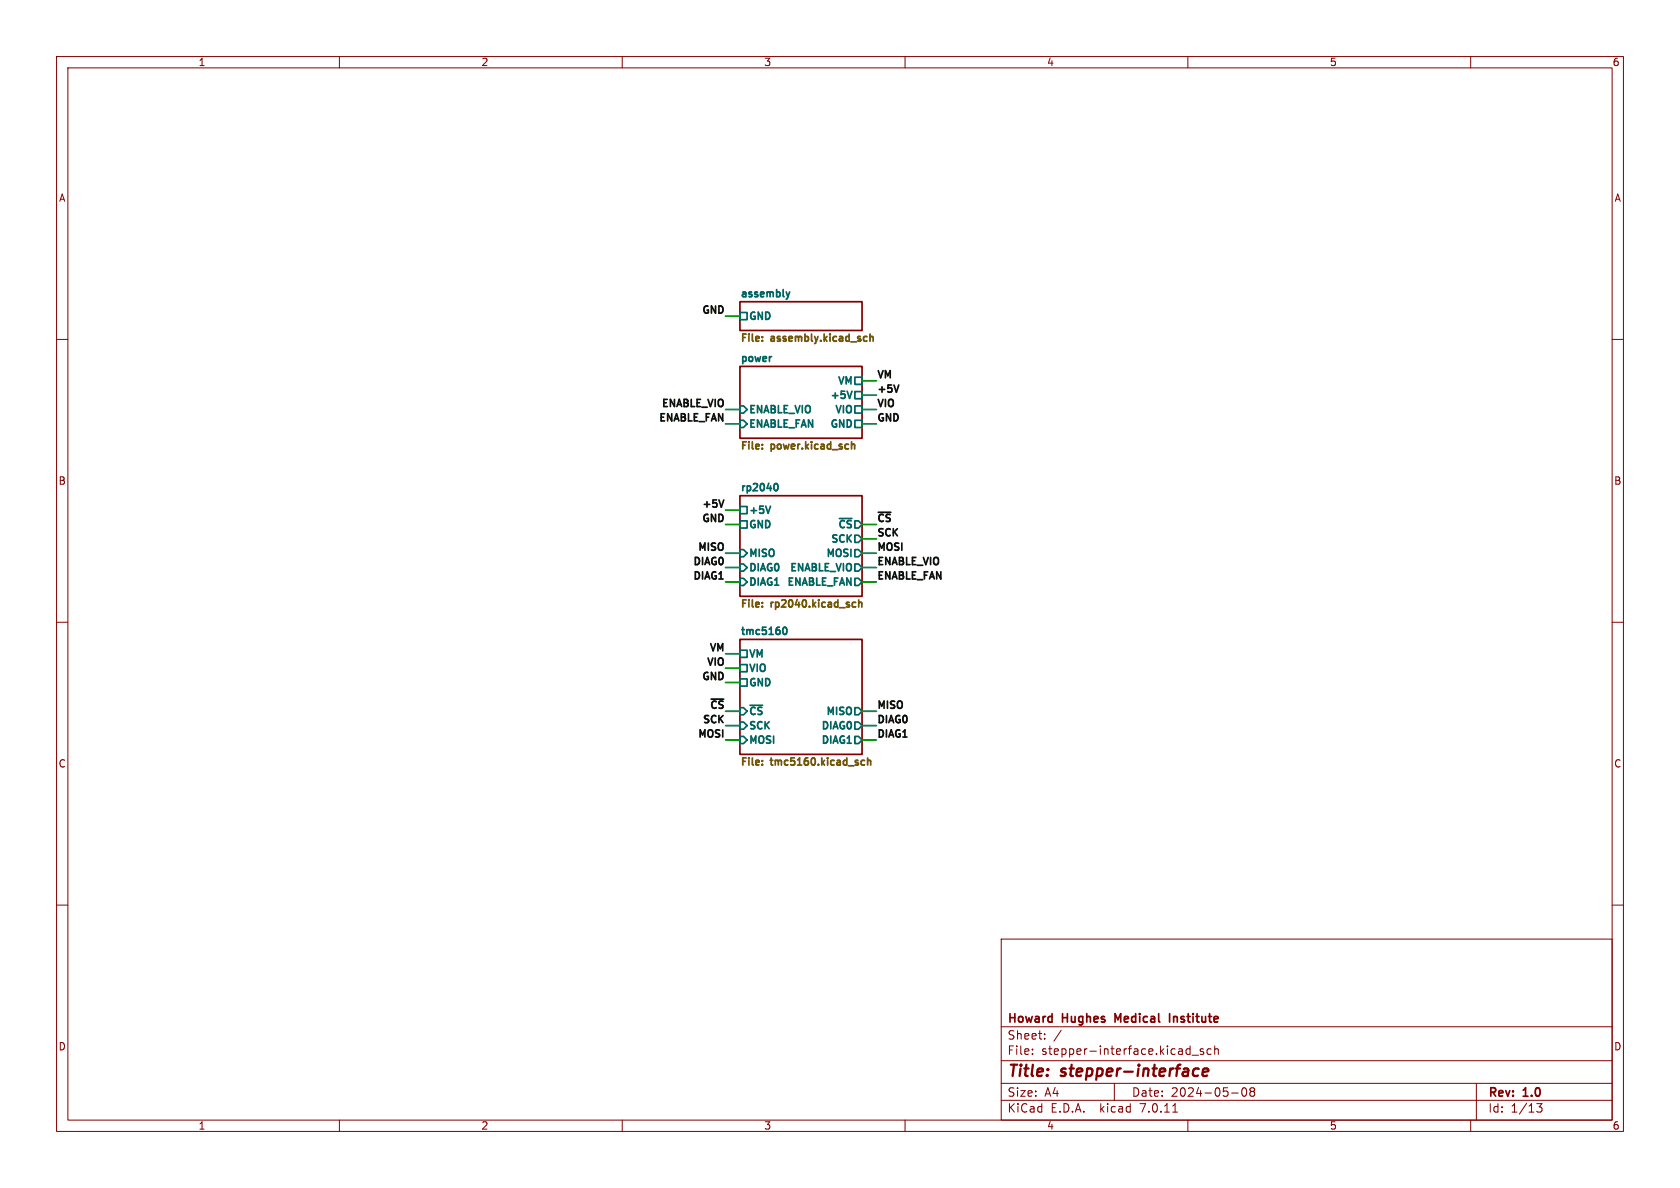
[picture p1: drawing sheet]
(kicad_sch (version 20230121) (generator eeschema)

 (paper "A4")

 (title_block
  (title "stepper-interface")
  (date "2024-05-08")
  (rev "1.0")
  (company "Howard Hughes Medical Institute"))

 (lib_symbols)


 (wire (pts (xy 130.81 102.87) (xy 128.27 102.87)) (stroke (width 0) (type default)))
 (wire (pts (xy 130.81 128.27) (xy 128.27 128.27)) (stroke (width 0) (type default)))
 (wire (pts (xy 130.81 74.93) (xy 128.27 74.93)) (stroke (width 0) (type default)))
 (wire (pts (xy 154.94 69.85) (xy 152.4 69.85)) (stroke (width 0) (type default)))
 (wire (pts (xy 152.4 97.79) (xy 154.94 97.79)) (stroke (width 0) (type default)))
 (wire (pts (xy 128.27 118.11) (xy 130.81 118.11)) (stroke (width 0) (type default)))
 (wire (pts (xy 130.81 130.81) (xy 128.27 130.81)) (stroke (width 0) (type default)))
 (wire (pts (xy 154.94 67.31) (xy 152.4 67.31)) (stroke (width 0) (type default)))
 (wire (pts (xy 130.81 125.73) (xy 128.27 125.73)) (stroke (width 0) (type default)))
 (wire (pts (xy 152.4 130.81) (xy 154.94 130.81)) (stroke (width 0) (type default)))
 (wire (pts (xy 130.81 97.79) (xy 128.27 97.79)) (stroke (width 0) (type default)))
 (wire (pts (xy 128.27 55.88) (xy 130.81 55.88)) (stroke (width 0) (type default)))
 (wire (pts (xy 128.27 115.57) (xy 130.81 115.57)) (stroke (width 0) (type default)))
 (wire (pts (xy 152.4 128.27) (xy 154.94 128.27)) (stroke (width 0) (type default)))
 (wire (pts (xy 152.4 125.73) (xy 154.94 125.73)) (stroke (width 0) (type default)))
 (wire (pts (xy 128.27 120.65) (xy 130.81 120.65)) (stroke (width 0) (type default)))
 (wire (pts (xy 152.4 95.25) (xy 154.94 95.25)) (stroke (width 0) (type default)))
 (wire (pts (xy 130.81 100.33) (xy 128.27 100.33)) (stroke (width 0) (type default)))
 (wire (pts (xy 154.94 74.93) (xy 152.4 74.93)) (stroke (width 0) (type default)))
 (wire (pts (xy 152.4 102.87) (xy 154.94 102.87)) (stroke (width 0) (type default)))
 (wire (pts (xy 128.27 90.17) (xy 130.81 90.17)) (stroke (width 0) (type default)))
 (wire (pts (xy 128.27 92.71) (xy 130.81 92.71)) (stroke (width 0) (type default)))
 (wire (pts (xy 152.4 100.33) (xy 154.94 100.33)) (stroke (width 0) (type default)))
 (wire (pts (xy 154.94 72.39) (xy 152.4 72.39)) (stroke (width 0) (type default)))
 (wire (pts (xy 152.4 92.71) (xy 154.94 92.71)) (stroke (width 0) (type default)))
 (wire (pts (xy 130.81 72.39) (xy 128.27 72.39)) (stroke (width 0) (type default)))

 (label "GND" (at 154.94 74.93 0) (fields_autoplaced) (effects (font (size 1.27 1.27)) (justify left bottom)))
 (label "DIAG1" (at 154.94 130.81 0) (fields_autoplaced) (effects (font (size 1.27 1.27)) (justify left bottom)))
 (label "VIO" (at 154.94 72.39 0) (fields_autoplaced) (effects (font (size 1.27 1.27)) (justify left bottom)))
 (label "DIAG1" (at 128.27 102.87 180) (fields_autoplaced) (effects (font (size 1.27 1.27)) (justify right bottom)))
 (label "+5V" (at 154.94 69.85 0) (fields_autoplaced) (effects (font (size 1.27 1.27)) (justify left bottom)))
 (label "MOSI" (at 128.27 130.81 180) (fields_autoplaced) (effects (font (size 1.27 1.27)) (justify right bottom)))
 (label "ENABLE_VIO" (at 154.94 100.33 0) (fields_autoplaced) (effects (font (size 1.27 1.27)) (justify left bottom)))
 (label "MISO" (at 128.27 97.79 180) (fields_autoplaced) (effects (font (size 1.27 1.27)) (justify right bottom)))
 (label "ENABLE_FAN" (at 154.94 102.87 0) (fields_autoplaced) (effects (font (size 1.27 1.27)) (justify left bottom)))
 (label "+5V" (at 128.27 90.17 180) (fields_autoplaced) (effects (font (size 1.27 1.27)) (justify right bottom)))
 (label "VIO" (at 128.27 118.11 180) (fields_autoplaced) (effects (font (size 1.27 1.27)) (justify right bottom)))
 (label "VM" (at 128.27 115.57 180) (fields_autoplaced) (effects (font (size 1.27 1.27)) (justify right bottom)))
 (label "SCK" (at 154.94 95.25 0) (fields_autoplaced) (effects (font (size 1.27 1.27)) (justify left bottom)))
 (label "DIAG0" (at 154.94 128.27 0) (fields_autoplaced) (effects (font (size 1.27 1.27)) (justify left bottom)))
 (label "GND" (at 128.27 92.71 180) (fields_autoplaced) (effects (font (size 1.27 1.27)) (justify right bottom)))
 (label "GND" (at 128.27 55.88 180) (fields_autoplaced) (effects (font (size 1.27 1.27)) (justify right bottom)))
 (label "MOSI" (at 154.94 97.79 0) (fields_autoplaced) (effects (font (size 1.27 1.27)) (justify left bottom)))
 (label "GND" (at 128.27 120.65 180) (fields_autoplaced) (effects (font (size 1.27 1.27)) (justify right bottom)))
 (label "MISO" (at 154.94 125.73 0) (fields_autoplaced) (effects (font (size 1.27 1.27)) (justify left bottom)))
 (label "ENABLE_VIO" (at 128.27 72.39 180) (fields_autoplaced) (effects (font (size 1.27 1.27)) (justify right bottom)))
 (label "SCK" (at 128.27 128.27 180) (fields_autoplaced) (effects (font (size 1.27 1.27)) (justify right bottom)))
 (label "~{CS}" (at 154.94 92.71 0) (fields_autoplaced) (effects (font (size 1.27 1.27)) (justify left bottom)))
 (label "~{CS}" (at 128.27 125.73 180) (fields_autoplaced) (effects (font (size 1.27 1.27)) (justify right bottom)))
 (label "ENABLE_FAN" (at 128.27 74.93 180) (fields_autoplaced) (effects (font (size 1.27 1.27)) (justify right bottom)))
 (label "VM" (at 154.94 67.31 0) (fields_autoplaced) (effects (font (size 1.27 1.27)) (justify left bottom)))
 (label "DIAG0" (at 128.27 100.33 180) (fields_autoplaced) (effects (font (size 1.27 1.27)) (justify right bottom)))

 (sheet (at 130.81 113.03) (size 21.59 20.32) (fields_autoplaced) (stroke (width 0.1524) (type solid)) (fill (color 0 0 0 0.0000))
  (property "Sheetname" "tmc5160" (at 130.81 112.3184 0) (effects (font (size 1.27 1.27)) (justify left bottom)))
  (property "Sheetfile" "tmc5160.kicad_sch" (at 130.81 133.9346 0) (effects (font (size 1.27 1.27)) (justify left top))) (pin "VM" passive (at 130.81 115.57 180) (effects (font (size 1.27 1.27)) (justify left))) (pin "VIO" passive (at 130.81 118.11 180) (effects (font (size 1.27 1.27)) (justify left))) (pin "GND" passive (at 130.81 120.65 180) (effects (font (size 1.27 1.27)) (justify left)))
  (pin "~{CS}" input (at 130.81 125.73 180) (effects (font (size 1.27 1.27)) (justify left))) (pin "SCK" input (at 130.81 128.27 180) (effects (font (size 1.27 1.27)) (justify left))) (pin "DIAG0" output (at 152.4 128.27 0) (effects (font (size 1.27 1.27)) (justify right))) (pin "DIAG1" output (at 152.4 130.81 0) (effects (font (size 1.27 1.27)) (justify right))) (pin "MISO" output (at 152.4 125.73 0) (effects (font (size 1.27 1.27)) (justify right))) (pin "MOSI" input (at 130.81 130.81 180) (effects (font (size 1.27 1.27)) (justify left))))

 (sheet (at 130.81 53.34) (size 21.59 5.08) (fields_autoplaced) (stroke (width 0.1524) (type solid)) (fill (color 0 0 0 0.0000))
  (property "Sheetname" "assembly" (at 130.81 52.6284 0) (effects (font (size 1.27 1.27)) (justify left bottom)))
  (property "Sheetfile" "assembly.kicad_sch" (at 130.81 59.0046 0) (effects (font (size 1.27 1.27)) (justify left top))) (pin "GND" passive (at 130.81 55.88 180) (effects (font (size 1.27 1.27)) (justify left))))

 (sheet (at 130.81 87.63) (size 21.59 17.78) (fields_autoplaced) (stroke (width 0.1524) (type solid)) (fill (color 0 0 0 0.0000))
  (property "Sheetname" "rp2040" (at 130.81 86.9184 0) (effects (font (size 1.27 1.27)) (justify left bottom)))
  (property "Sheetfile" "rp2040.kicad_sch" (at 130.81 105.9946 0) (effects (font (size 1.27 1.27)) (justify left top))) (pin "GND" passive (at 130.81 92.71 180) (effects (font (size 1.27 1.27)) (justify left))) (pin "SCK" output (at 152.4 95.25 0) (effects (font (size 1.27 1.27)) (justify right)))
  (pin "~{CS}" output (at 152.4 92.71 0) (effects (font (size 1.27 1.27)) (justify right))) (pin "MOSI" output (at 152.4 97.79 0) (effects (font (size 1.27 1.27)) (justify right))) (pin "MISO" input (at 130.81 97.79 180) (effects (font (size 1.27 1.27)) (justify left))) (pin "DIAG0" input (at 130.81 100.33 180) (effects (font (size 1.27 1.27)) (justify left))) (pin "DIAG1" input (at 130.81 102.87 180) (effects (font (size 1.27 1.27)) (justify left))) (pin "ENABLE_VIO" output (at 152.4 100.33 0) (effects (font (size 1.27 1.27)) (justify right))) (pin "ENABLE_FAN" output (at 152.4 102.87 0) (effects (font (size 1.27 1.27)) (justify right)))
  (pin "+5V" passive (at 130.81 90.17 180) (effects (font (size 1.27 1.27)) (justify left))))

 (sheet (at 130.81 64.77) (size 21.59 12.7) (fields_autoplaced) (stroke (width 0.1524) (type solid)) (fill (color 0 0 0 0.0000))
  (property "Sheetname" "power" (at 130.81 64.0584 0) (effects (font (size 1.27 1.27)) (justify left bottom)))
  (property "Sheetfile" "power.kicad_sch" (at 130.81 78.0546 0) (effects (font (size 1.27 1.27)) (justify left top))) (pin "GND" passive (at 152.4 74.93 0) (effects (font (size 1.27 1.27)) (justify right))) (pin "VM" passive (at 152.4 67.31 0) (effects (font (size 1.27 1.27)) (justify right))) (pin "VIO" passive (at 152.4 72.39 0) (effects (font (size 1.27 1.27)) (justify right))) (pin "ENABLE_VIO" input (at 130.81 72.39 180) (effects (font (size 1.27 1.27)) (justify left))) (pin "ENABLE_FAN" input (at 130.81 74.93 180) (effects (font (size 1.27 1.27)) (justify left)))
  (pin "+5V" passive (at 152.4 69.85 0) (effects (font (size 1.27 1.27)) (justify right))))

 (sheet_instances (path "" (page "1"))))
